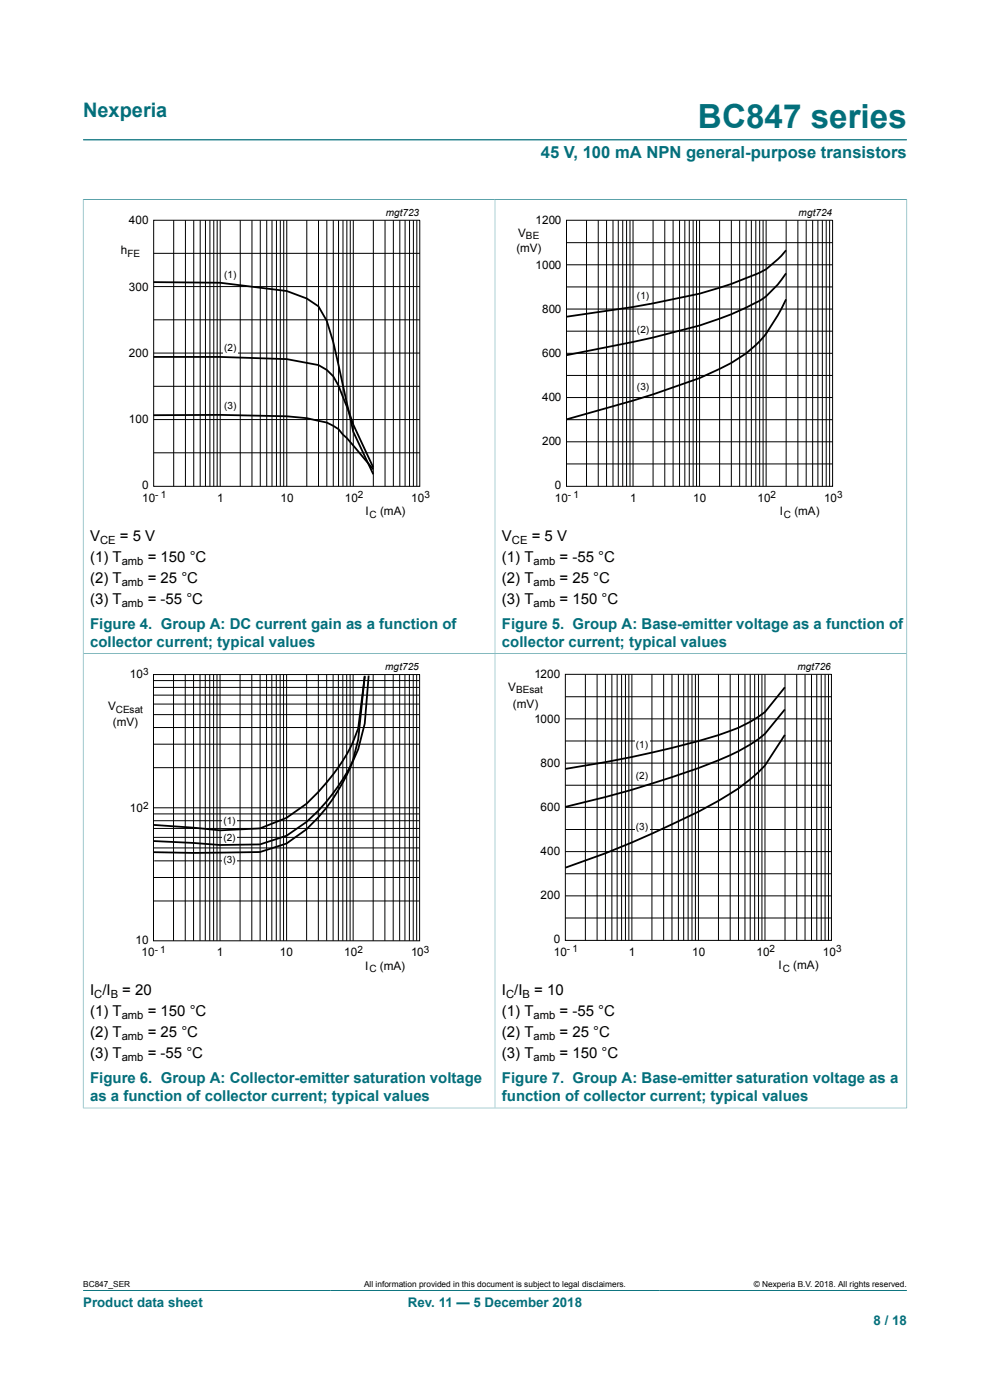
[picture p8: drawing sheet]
<svg xmlns="http://www.w3.org/2000/svg" width="210mm" height="297mm" viewBox="0 0 210 297" stroke-linecap="round" stroke-linejoin="round" font-family="sans-serif">
<path d="M17.6 29.7h174.8M17.6 42.3v96.4h87.4v-96.4h-87.4" fill="none" stroke="#036f7b" stroke-width=".21"/>
<g fill="none" stroke="#000" stroke-width=".21">
<path d="M32.6 46.7h56.4v56.5h-56.4zM32.6 53.7h56.4M36.8 46.7v56.5M39.3 46.7v56.5M41.1 46.7v56.5M42.5 46.7v56.5M43.6 46.7v56.5M44.5 46.7v56.5M45.3 46.7v56.5M46.1 46.7v56.5M46.7 46.7v56.5M51 46.7v56.5"/>
<path d="M53.4 46.7v56.5M55.2 46.7v56.5M56.6 46.7v56.5M57.7 46.7v56.5M58.6 46.7v56.5M59.5 46.7v56.5M60.2 46.7v56.5M60.8 46.7v56.5M65.1 46.7v56.5M67.6 46.7v56.5M69.3 46.7v56.5M70.7 46.7v56.5"/>
<path d="M71.8 46.7v56.5M72.8 46.7v56.5M73.6 46.7v56.5M74.3 46.7v56.5M74.9 46.7v56.5M79.2 46.7v56.5M81.7 46.7v56.5M83.4 46.7v56.5M84.8 46.7v56.5M85.9 46.7v56.5M86.9 46.7v56.5M87.7 46.7v56.5"/>
<path d="M88.4 46.7v56.5M32.6 74.9h56.4M32.6 67.8h56.4M32.6 60.8h56.4M32.6 96.1h56.4M32.6 89h56.4M32.6 82h56.4"/>
</g>
<g fill="#fff">
<path d="M47.4 57.3h3v2.6h-3z"/>
<path d="M47.4 72.7h3v2.6h-3z"/>
<path d="M47.4 85h3v2.6h-3z"/>
</g>
<path d="M32.6 59.8l14.1 .2 14.1 1.7 4.3 1.6 2.4 1.7 1.8 3.1 1.4 4.5 4.2 19 4.3 9M166.7 53.1a19.1 19.1 0 0 1-5.6 4.7l-.8 .4a86.1 86.1 0 0 1-21.8 6.2l-4.2 .7-14.1 2.1M166.7 58a19.7 19.7 0 0 1-5.6 5.8 68.7 68.7 0 0 1-12.7 5.3l-9.9 2.5-18.3 3.7M32.6 75.7h14.1l14.1 .5 6.7 1.2 1.8 1.1 1.4 1.3 1.1 2 3.1 8.3 4.3 9.1M166.7 63.5a39.7 39.7 0 0 1-5.6 8.9 25.7 25.7 0 0 1-8.5 5.9l-4.2 1.9-9.9 3.5-18.3 5.3M32.6 88.1l14.1-.1 14.1 .3 4.3 .4 2.4 .6a7.4 7.4 0 0 1 5.2 2.9l.9 .7 5.6 6.7" fill="none" stroke="#000" stroke-width=".38"/>
<path d="M19.9 43.9h81.8v66.3h-81.8z" fill="none" stroke="#fff" stroke-width=".21"/>
<path d="M192.4 42.3v96.4h-87.4v-96.4h87.4" fill="none" stroke="#036f7b" stroke-width=".21"/>
<g fill="none" stroke="#000" stroke-width=".21">
<path d="M120.2 46.7h56.4v56.5h-56.4zM120.2 51.5h56.4M120.2 56.2h56.4M124.4 46.7v56.5M126.9 46.7v56.5M128.7 46.7v56.5M130 46.7v56.5M131.1 46.7v56.5M132.1 46.7v56.5M132.9 46.7v56.5M133.6 46.7v56.5M134.3 46.7v56.5"/>
<path d="M138.5 46.7v56.5M141 46.7v56.5M142.8 46.7v56.5M144.1 46.7v56.5M145.3 46.7v56.5M146.2 46.7v56.5M147 46.7v56.5M147.7 46.7v56.5M148.4 46.7v56.5M152.6 46.7v56.5M155.1 46.7v56.5M156.9 46.7v56.5"/>
<path d="M158.3 46.7v56.5M159.4 46.7v56.5M160.3 46.7v56.5M161.1 46.7v56.5M161.9 46.7v56.5M162.5 46.7v56.5M166.8 46.7v56.5M169.2 46.7v56.5M171 46.7v56.5M172.4 46.7v56.5M173.5 46.7v56.5M174.4 46.7v56.5"/>
<path d="M175.3 46.7v56.5M176 46.7v56.5M120.2 70.3h56.4M120.2 60.9h56.4M120.2 79.6h56.4M120.2 75h56.4M120.2 65.6h56.4M120.2 98.4h56.4M120.2 84.3h56.4M120.2 93.7h56.4M120.2 89h56.4"/>
</g>
<g fill="#fff">
<path d="M135 61.7h3v2.6h-3z"/>
<path d="M135 68.9h3v2.6h-3z"/>
<path d="M135 81h3v2.6h-3z"/>
</g>
<path d="M107.2 43.9h81.9v66.3h-81.9z" fill="none" stroke="#fff" stroke-width=".21"/>
<path d="M17.6 235.1h87.4v-96.4h-87.4v96.4" fill="none" stroke="#036f7b" stroke-width=".21"/>
<g fill="none" stroke="#000" stroke-width=".21">
<path d="M32.6 143.1h56.4v56.5h-56.4zM32.6 157.9h56.3M32.6 154.3h56.3M32.6 151.6h56.3M32.6 149.4h56.3M32.6 147.5h56.3M32.6 145.8h56.3M32.6 144.4h56.3M36.8 143.1v56.5M39.3 143.1v56.5M41.1 143.1v56.5M42.4 143.1v56.5"/>
<path d="M43.5 143.1v56.5M44.5 143.1v56.5M45.3 143.1v56.5M46 143.1v56.5M46.7 143.1v56.5M50.9 143.1v56.5M53.4 143.1v56.5M55.2 143.1v56.5M56.5 143.1v56.5M57.7 143.1v56.5M58.6 143.1v56.5M59.4 143.1v56.5"/>
<path d="M60.1 143.1v56.5M60.8 143.1v56.5M65 143.1v56.5M67.5 143.1v56.5M69.3 143.1v56.5M70.7 143.1v56.5M71.8 143.1v56.5M72.7 143.1v56.5M73.5 143.1v56.5M74.3 143.1v56.5M74.9 143.1v56.5M79.2 143.1v56.5"/>
<path d="M81.6 143.1v56.5M83.4 143.1v56.5M84.8 143.1v56.5M85.9 143.1v56.5M86.8 143.1v56.5M87.7 143.1v56.5M88.4 143.1v56.5M32.6 179.9h56.3M32.6 177.6h56.3M32.6 175.7h56.3M32.6 174.1h56.3M32.6 172.7h56.3"/>
<path d="M32.6 171.4h56.3M32.6 162.9h56.3M32.6 191.1h56.3M32.6 186.2h56.3M32.7 182.6h56.2"/>
</g>
<g fill="#fff">
<path d="M47.3 173h3v2.6h-3z"/>
<path d="M47.3 176.5h3v2.6h-3z"/>
<path d="M47.3 181.2h3v2.6h-3z"/>
</g>
<path d="M77.4 143.4l-1.4 13.5a34.9 34.9 0 0 1-8.5 16.5l-2.5 2.5-4.2 3.1-5.7 1.8-14.1 .1-8.4-.1M77.4 143.5l-1.4 11a36.8 36.8 0 0 1-8.5 13.5l-2.5 2.5-4.2 3-5.7 2.2-8.4 .4-14.1-1.1M78.2 143.3l-.8 10.2a33.6 33.6 0 0 1-6.8 14.8 33.1 33.1 0 0 1-9.8 9l-5.7 1.8-8.4 .2-14.1-.9" fill="none" stroke="#000" stroke-width=".38"/>
<path d="M19.9 140.2h81.8v66.3h-81.8z" fill="none" stroke="#fff" stroke-width=".21"/>
<path d="M192.4 235.1h-87.4v-96.4h87.4v96.4" fill="none" stroke="#036f7b" stroke-width=".21"/>
<g fill="none" stroke="#000" stroke-width=".21">
<path d="M119.9 143.1h56.5v56.4h-56.5zM119.9 157.2h56.5M119.9 147.8h56.5M119.9 152.5h56.5M124.2 143.1v56.4M126.7 143.1v56.4M128.4 143.1v56.4M129.8 143.1v56.4M130.9 143.1v56.4M131.9 143.1v56.4M132.7 143.1v56.4M133.4 143.1v56.4"/>
<path d="M134 143.1v56.4M138.3 143.1v56.4M140.8 143.1v56.4M142.5 143.1v56.4M143.9 143.1v56.4M145 143.1v56.4M146 143.1v56.4M146.8 143.1v56.4M147.5 143.1v56.4M148.2 143.1v56.4M152.4 143.1v56.4M154.9 143.1v56.4"/>
<path d="M156.7 143.1v56.4M158 143.1v56.4M159.1 143.1v56.4M160.1 143.1v56.4M160.9 143.1v56.4M161.6 143.1v56.4M162.3 143.1v56.4M166.5 143.1v56.4M169 143.1v56.4M170.8 143.1v56.4M172.1 143.1v56.4M173.3 143.1v56.4"/>
<path d="M174.2 143.1v56.4M175 143.1v56.4M175.7 143.1v56.4M119.9 166.6h56.5M119.9 176h56.5M119.9 171.3h56.5M119.9 161.9h56.5M119.9 194.7h56.5M119.9 180.7h56.5M119.9 190.1h56.5M119.9 185.4h56.5"/>
</g>
<g fill="#fff">
<path d="M134.7 156.9h3v2.6h-3z"/>
<path d="M134.7 163.6h3v2.5h-3z"/>
<path d="M134.7 174.3h3v2.6h-3z"/>
</g>
<path d="M166.5 145.8l-4.2 5.3a29.1 29.1 0 0 1-9.9 4.9 237.2 237.2 0 0 1-32.5 7.1M166.5 150.5l-4.2 5.2a33.5 33.5 0 0 1-9.9 5.6 233.6 233.6 0 0 1-32.5 9.9M166.5 155.9l-4.2 6.5a39.5 39.5 0 0 1-9.9 7.5 212.3 212.3 0 0 1-32.5 14.2" fill="none" stroke="#000" stroke-width=".38"/>
<path d="M107.2 140.1h81.9v66.3h-81.9z" fill="none" stroke="#fff" stroke-width=".21"/>
<path d="M17.6 273.8h174.8" fill="none" stroke="#036f7b" stroke-width=".21"/>
<text font-size="7.1" fill="#036f7b" x="148.1" y="27.2">BC847 series</text>
<text font-size="4.2" fill="#036f7b" x="17.6" y="24.8">Nexperia</text>
<text font-size="3.5" fill="#036f7b" x="114.7" y="33.5">45 V, 100 mA NPN general-purpose transistors</text>
<g font-size="3.2">
<text x="19.1" y="114.8">V</text>
<text x="19.1" y="119.2">(1) T</text>
<text x="25.4" y="114.8">= 5 V</text>
<text x="31.3" y="119.2">= 150 °C</text>
<text x="106.5" y="114.8">V</text>
<text x="106.5" y="119.2">(1) T</text>
<text x="112.8" y="114.8">= 5 V</text>
<text x="118.7" y="119.2">= -55 °C</text>
<text x="19.1" y="123.7">(2) T</text>
<text x="31.3" y="123.7">= 25 °C</text>
<text x="106.5" y="123.7">(2) T</text>
<text x="118.7" y="123.7">= 25 °C</text>
<text x="19.1" y="128.1">(3) T</text>
<text x="31.3" y="128.1">= -55 °C</text>
<text x="106.5" y="128.1">(3) T</text>
<text x="118.7" y="128.1">= 150 °C</text>
<text x="19.1" y="211.2">I /I</text>
<text x="19.1" y="215.6">(1) T</text>
<text x="25.9" y="211.2">= 20</text>
<text x="31.3" y="215.6">= 150 °C</text>
<text x="106.5" y="211.1">I /I</text>
<text x="106.5" y="215.6">(1) T</text>
<text x="113.3" y="211.1">= 10</text>
<text x="118.7" y="215.6">= -55 °C</text>
<text x="19.1" y="220.1">(2) T</text>
<text x="31.3" y="220.1">= 25 °C</text>
<text x="106.5" y="220">(2) T</text>
<text x="118.7" y="220">= 25 °C</text>
<text x="19.1" y="224.5">(3) T</text>
<text x="31.3" y="224.5">= -55 °C</text>
<text x="106.5" y="224.4">(3) T</text>
<text x="118.7" y="224.4">= 150 °C</text>
</g>
<g font-size="3.2" fill="#036f7b">
<text x="19.1" y="133.3">Figure 4. Group A: DC current gain as a function of</text>
<text x="19.1" y="137.2">collector current; typical values</text>
<text x="106.5" y="133.3">Figure 5. Group A: Base-emitter voltage as a function of</text>
<text x="106.5" y="137.2">collector current; typical values</text>
<text x="19.1" y="229.7">Figure 6. Group A: Collector-emitter saturation voltage</text>
<text x="19.1" y="233.6">as a function of collector current; typical values</text>
<text x="106.5" y="229.7">Figure 7. Group A: Base-emitter saturation voltage as a</text>
<text x="106.5" y="233.5">function of collector current; typical values</text>
</g>
<g font-size="2.8" fill="#036f7b">
<text x="17.6" y="277.3">Product data sheet</text>
<text x="86.5" y="277.3">Rev. 11 — 5 December 2018</text>
<text x="185.3" y="281">8 / 18</text>
</g>
<g font-size="2.5">
<text x="27.4" y="47.6">400</text>
<text x="113.6" y="47.6">1200</text>
<text x="25.6" y="53.9">h</text>
<text x="109.5" y="53.4">(mV)</text>
<text x="109.9" y="50.2">V</text>
<text x="113.6" y="57">1000</text>
<text x="27.4" y="61.7">300</text>
<text x="115" y="66.3">800</text>
<text x="27.4" y="75.7">200</text>
<text x="115" y="75.7">600</text>
<text x="27.4" y="89.7">100</text>
<text x="115" y="85">400</text>
<text x="115" y="94.4">200</text>
<text x="30.1" y="106.4">10</text>
<text x="30.1" y="103.8">0</text>
<text x="46.1" y="106.4">1</text>
<text x="59.5" y="106.4">10</text>
<text x="73.1" y="106.4">10</text>
<text x="87.2" y="106.4">10</text>
<text x="117.7" y="106.4">10</text>
<text x="117.7" y="103.8">0</text>
<text x="133.7" y="106.4">1</text>
<text x="147.1" y="106.4">10</text>
<text x="160.7" y="106.4">10</text>
<text x="174.8" y="106.4">10</text>
<text x="77.5" y="109.3">I</text>
<text x="80.6" y="109.3">(mA)</text>
<text x="165.4" y="109.3">I</text>
<text x="168.5" y="109.3">(mA)</text>
<text x="27.6" y="143.9">10</text>
<text x="113.3" y="143.9">1200</text>
<text x="107.8" y="146.6">V</text>
<text x="22.9" y="150.7">V</text>
<text x="23.9" y="153.9">(mV)</text>
<text x="108.8" y="150.1">(mV)</text>
<text x="113.3" y="153.3">1000</text>
<text x="114.7" y="162.6">800</text>
<text x="27.6" y="172.3">10</text>
<text x="114.7" y="172">600</text>
<text x="114.7" y="181.4">400</text>
<text x="114.7" y="190.8">200</text>
<text x="28.8" y="200.3">10</text>
<text x="30" y="202.8">10</text>
<text x="46" y="202.8">1</text>
<text x="59.4" y="202.8">10</text>
<text x="73" y="202.8">10</text>
<text x="87.2" y="202.8">10</text>
<text x="117.5" y="202.8">10</text>
<text x="117.5" y="200.2">0</text>
<text x="133.4" y="202.8">1</text>
<text x="146.8" y="202.8">10</text>
<text x="160.5" y="202.8">10</text>
<text x="174.6" y="202.8">10</text>
<text x="77.5" y="205.7">I</text>
<text x="80.6" y="205.7">(mA)</text>
<text x="165.2" y="205.6">I</text>
<text x="168.3" y="205.6">(mA)</text>
</g>
<g font-size="2.4">
<text x="21.2" y="115.4">CE</text>
<text x="25.8" y="119.8">amb</text>
<text x="108.6" y="115.4">CE</text>
<text x="113.2" y="119.8">amb</text>
<text x="25.8" y="124.3">amb</text>
<text x="113.2" y="124.3">amb</text>
<text x="25.8" y="128.7">amb</text>
<text x="113.2" y="128.7">amb</text>
<text x="20" y="211.8">C</text>
<text x="23.5" y="211.8">B</text>
<text x="107.4" y="211.7">C</text>
<text x="110.8" y="211.7">B</text>
<text x="25.8" y="216.2">amb</text>
<text x="25.8" y="220.7">amb</text>
<text x="113.2" y="216.2">amb</text>
<text x="113.2" y="220.6">amb</text>
<text x="25.8" y="225.1">amb</text>
<text x="113.2" y="225.1">amb</text>
</g>
<g font-size="2.1">
<text x="81.8" y="45.7">mgt723</text>
<text x="169.4" y="45.7">mgt724</text>
<text x="111.6" y="50.7">BE</text>
<text x="27" y="54.4">FE</text>
<text x="47.5" y="59.1">(1)</text>
<text x="135.1" y="63.5">(1)</text>
<text x="135.1" y="70.7">(2)</text>
<text x="47.5" y="74.6">(2)</text>
<text x="135.1" y="82.8">(3)</text>
<text x="47.5" y="86.9">(3)</text>
<text x="32.9" y="105.7">- 1</text>
<text x="75.9" y="105.7">2</text>
<text x="90" y="105.7">3</text>
<text x="120.4" y="105.7">- 1</text>
<text x="163.4" y="105.7">2</text>
<text x="177.6" y="105.7">3</text>
<text x="78.4" y="109.8">C</text>
<text x="166.3" y="109.8">C</text>
<text x="30.4" y="143.1">3</text>
<text x="81.7" y="142.1">mgt725</text>
<text x="169.2" y="142.1">mgt726</text>
<text x="109.5" y="147.1">BEsat</text>
<text x="24.6" y="151.2">CEsat</text>
<text x="134.9" y="158.8">(1)</text>
<text x="134.9" y="165.4">(2)</text>
<text x="30.4" y="171.6">2</text>
<text x="47.4" y="174.8">(1)</text>
<text x="47.4" y="178.3">(2)</text>
<text x="134.9" y="176.1">(3)</text>
<text x="47.4" y="183">(3)</text>
<text x="32.8" y="202.1">- 1</text>
<text x="75.8" y="202.1">2</text>
<text x="89.9" y="202.1">3</text>
<text x="120.2" y="202">- 1</text>
<text x="163.3" y="202">2</text>
<text x="177.4" y="202">3</text>
<text x="78.4" y="206.2">C</text>
<text x="166" y="206.1">C</text>
</g>
<g font-size="1.8">
<text x="17.6" y="273.1">BC847_SER</text>
<text x="77.2" y="273.1">All information provided in this document is subject to legal disclaimers.</text>
<text x="159.9" y="273.1">© Nexperia B.V. 2018. All rights reserved.</text>
</g>
</svg>
